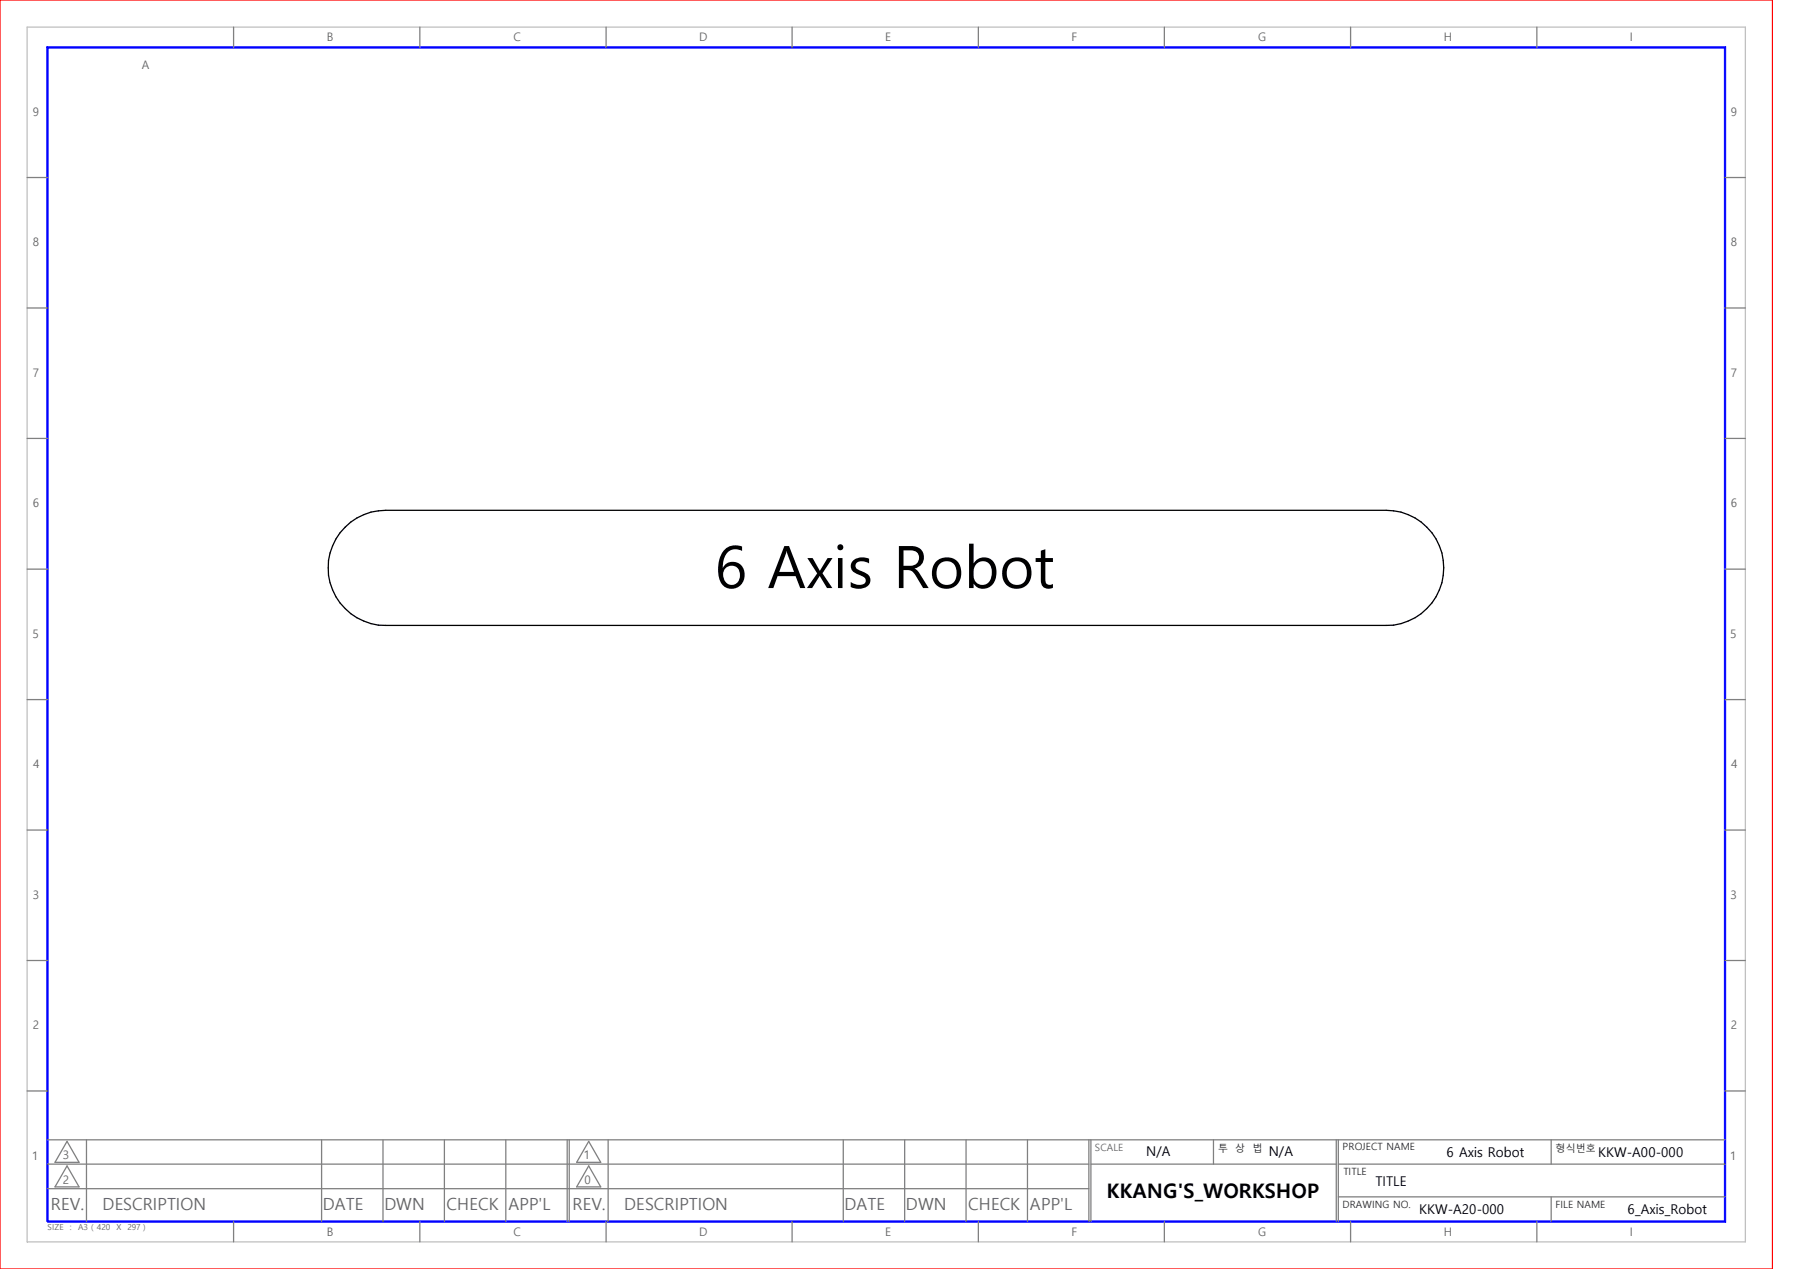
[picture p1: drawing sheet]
<svg xmlns="http://www.w3.org/2000/svg" width="297mm" height="210mm" viewBox="0 0 297 210" stroke-linecap="round" stroke-linejoin="round" font-family="sans-serif">
<path d="M0 0h293.2v210h-293.2z" fill="none" stroke="#fff" stroke-width=".17"/>
<g fill="#00f" stroke="#00f" stroke-width=".17">
<path d="M7.9 202.1h277.4l.2 .2h-277.6z" fill-rule="evenodd"/>
<path d="M285.5 7.7v194.6l-.2-.2v-194.1z" fill-rule="evenodd"/>
<path d="M7.7 7.7h277.8l-.2 .3h-277.3z" fill-rule="evenodd"/>
<path d="M7.7 7.7l.3 .3v194.1h-.3z" fill-rule="evenodd"/>
</g>
<path d="M4.5 4.5h284.3v201h-284.3z" fill="none" stroke="#c0c0c0" stroke-width=".21"/>
<g fill="none" stroke="#808080" stroke-width=".21">
<path d="M38.7 4.5v3.4M69.5 4.5v3.4M100.3 4.5v3.4M131.1 4.5v3.4M161.9 4.5v3.4M192.7 4.5v3.4M223.5 4.5v3.4M254.3 4.5v3.4M4.5 29.4h3.4M285.4 29.4h3.4M4.5 51h3.4M285.4 51h3.4"/>
<path d="M4.5 72.6h3.4M285.4 72.6h3.4M4.5 94.2h3.4M285.4 94.2h3.4M4.5 115.8h3.4M285.4 115.8h3.4M4.5 137.4h3.4M285.4 137.4h3.4M4.5 159h3.4M285.4 159h3.4M4.5 180.6h3.4M7.9 188.6h277.5"/>
<path d="M7.9 196.7h172.3M7.9 192.7h172.3M14.3 188.6v13.5M53.2 188.6v13.5M63.4 188.6v13.5M73.5 188.6v13.5M83.7 188.6v13.5M93.9 188.6v13.5M94.2 188.6v13.5M100.6 188.6v13.5M139.5 188.6v13.5M149.7 188.6v13.5"/>
<path d="M159.9 188.6v13.5M170 188.6v13.5M180.2 188.6v13.5M180.5 192.7h40.6M180.5 188.6v13.5M200.8 188.6v4.1M221.1 188.6v13.5M221.4 192.7h64M221.4 198.1h64M221.4 188.6v13.5M256.7 188.6v4.1M256.7 198.1v4"/>
<path d="M285.4 180.6h3.4M38.7 202.1v3.4M69.5 202.1v3.4M100.3 202.1v3.4M131.1 202.1v3.4M161.9 202.1v3.4M192.7 202.1v3.4M223.5 202.1v3.4M254.3 202.1v3.4"/>
</g>
<path d="M0 0h293.3v210h-293.3z" fill="none" stroke="#f00" stroke-width=".21"/>
<path d="M57.1 87.2a9.4 9.4 0 0 1 6.7-2.7h165.6a9.5 9.5 0 0 1 9.5 9.5 9.5 9.5 0 0 1-9.5 9.5h-165.6a9.5 9.5 0 0 1-8.8-5.9 9.5 9.5 0 0 1 2.1-10.4z" fill="none" stroke="#000" stroke-width=".21"/>
<path d="M11.1 188.9l2 3.5h-4zM11.1 193l2 3.4h-4zM97.4 188.9l2 3.5h-4zM97.4 193l2 3.4h-4z" fill="none" stroke="#808080" stroke-width=".21"/>
<text font-size="9.7" x="118.3" y="97.3">6 Axis Robot</text>
<text font-size="3.3" x="183.1" y="198.2">KKANG'S_WORKSHOP</text>
<g font-size="2.8" fill="#636466">
<text x="8.4" y="200.2">REV.</text>
<text x="17" y="200.2">DESCRIPTION</text>
<text x="53.4" y="200.2">DATE</text>
<text x="63.6" y="200.2">DWN</text>
<text x="73.9" y="200.2">CHECK APP'L</text>
<text x="94.7" y="200.2">REV.</text>
<text x="103.3" y="200.2">DESCRIPTION</text>
<text x="139.7" y="200.2">DATE</text>
<text x="149.9" y="200.2">DWN</text>
<text x="160.2" y="200.2">CHECK APP'L</text>
</g>
<g font-size="2.2">
<text x="189.7" y="191.4">N/A</text>
<text x="209.9" y="191.4">N/A</text>
<text x="239.4" y="191.5">6 Axis Robot</text>
<text x="264.5" y="191.4">KKW-A00-000</text>
<text x="227.6" y="196.2">TITLE</text>
<text x="234.8" y="200.9">KKW-A20-000</text>
<text x="269.3" y="201">6_Axis_Robot</text>
</g>
<g font-size="1.9" fill="#636466">
<text x="23.5" y="11.5">A</text>
<text x="54.1" y="6.8">B</text>
<text x="85" y="6.9">C</text>
<text x="115.7" y="6.8">D</text>
<text x="146.5" y="6.8">E</text>
<text x="177.3" y="6.8">F</text>
<text x="208.2" y="6.9">G</text>
<text x="238.9" y="6.8">H</text>
<text x="269.7" y="6.8">I</text>
<text x="5.4" y="19.2">9</text>
<text x="286.4" y="19.2">9</text>
<text x="5.4" y="40.8">8</text>
<text x="286.4" y="40.8">8</text>
<text x="5.4" y="62.4">7</text>
<text x="286.4" y="62.4">7</text>
<text x="5.4" y="83.9">6</text>
<text x="286.4" y="83.9">6</text>
<text x="5.4" y="105.5">5</text>
<text x="286.3" y="105.5">5</text>
<text x="5.5" y="127.1">4</text>
<text x="286.5" y="127.1">4</text>
<text x="5.4" y="148.8">3</text>
<text x="286.3" y="148.8">3</text>
<text x="5.4" y="170.4">2</text>
<text x="286.4" y="170.4">2</text>
<text x="5.3" y="191.9">1</text>
<text x="10.4" y="191.9">3</text>
<text x="96.6" y="191.9">1</text>
<text x="286.3" y="191.9">1</text>
<text x="10.4" y="195.9">2</text>
<text x="96.7" y="195.9">0</text>
<text x="54.1" y="204.5">B</text>
<text x="85" y="204.5">C</text>
<text x="115.7" y="204.5">D</text>
<text x="146.5" y="204.5">E</text>
<text x="177.3" y="204.5">F</text>
<text x="208.2" y="204.5">G</text>
<text x="238.9" y="204.5">H</text>
<text x="269.7" y="204.5">I</text>
</g>
<text font-size="1.7" fill="#636466" x="181.2" y="190.5">SCALE</text>
<g font-size="1.7" fill="#2d2d2d">
<text x="201.5" y="190.6">투</text>
<text x="204.4" y="190.6">상</text>
<text x="207.2" y="190.6">법</text>
<text x="222.2" y="190.4">PROJECT NAME</text>
<text x="257.4" y="190.6">형식번호</text>
<text x="222.3" y="194.4">TITLE</text>
<text x="222.2" y="199.9">DRAWING NO.</text>
<text x="257.4" y="199.9">FILE NAME</text>
</g>
<g font-size="1.4" fill="#636466">
<text x="7.9" y="203.6">SIZE</text>
<text x="11.6" y="203.6">:</text>
<text x="12.9" y="203.6">A3 ( 420</text>
<text x="19.3" y="203.6">X 297 )</text>
</g>
</svg>
